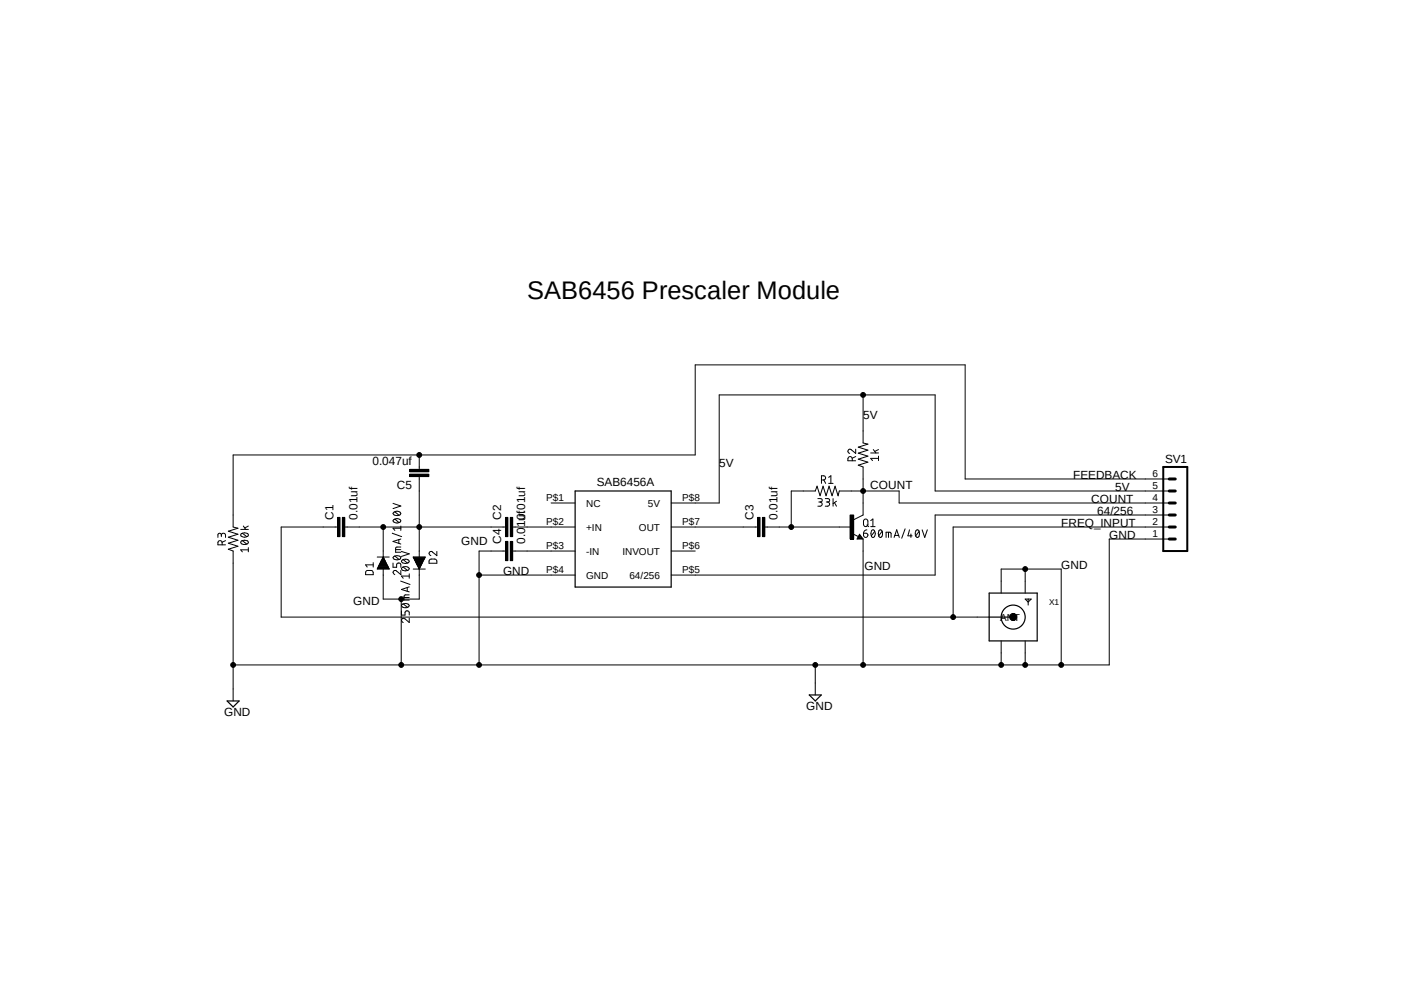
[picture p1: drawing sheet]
<svg xmlns="http://www.w3.org/2000/svg" width="297mm" height="210mm" viewBox="0 0 297 210" stroke-linecap="round" stroke-linejoin="round" font-family="sans-serif">
<path d="M45.2 57.7l206.6 94.4M251.8 57.7l-206.6 94.4" fill="none" stroke="#fff" stroke-width=".21"/>
<g fill="none" stroke="#000" stroke-width=".21">
<path d="M86.7 99.3h4v.5h-4zM88.7 96.2v3.1M180.3 97.5v-.5a.47 .47 0 0 0-.5-.4 .47 .47 0 0 0-.4 .4v.5h1.6M181 95v.9l-.9-.8a.43 .43 0 0 0-.7 .2 .43 .43 0 0 0 .3 .6M181 96.6l-.7 .3M182.6 83.5v10.2l1 .2-2 .7 2 .6-2 .6 2 .7-2 .6 2 .6-2 .7 1 .4v10.1l-2 1M184.2 95.8h1.6M184.7 95.1l.6 .7M185.8 96.9h-1.6l.4 .5M185.8 96.5v.9M185.8 95.1l-.7 .4M46.8 113.2a.45 .45 0 0 1 .5-.4 .45 .45 0 0 1 .4 .4v.5"/>
<path d="M46.8 113.5v-.6a.37 .37 0 0 0-.4-.1 .37 .37 0 0 0-.3 .3v.6M47 115.2l-.1-.6a.46 .46 0 0 0-.5-.2 .46 .46 0 0 0-.3 .4v.4h1.6M47.7 114.3l-.7 .4M50.9 112h1.6M51 114.5l.7-.2a.58 .58 0 0 1 .8 .6l-.8 .2a.58 .58 0 0 1-.7-.6zM51 112.9l.7-.2a.58 .58 0 0 1 .8 .7l-.2 .1a.96 .96 0 0 1-1.4-.3zM51.3 114.3l.9 .8M51.3 112.8l.9 .7M51.5 111.3l.5 .7M52.5 116.3h-1.6l.4 .4M52.5 115.8v.9M52.5 111.3l-.7 .4"/>
<path d="M71.4 109.4h.5v4.1h-.5zM71.4 111.5h-11.9v19h149.8M72.4 109.4h.5v4.1h-.5zM72.9 111.5h34M79 119v.9M79 119.5h-1.7l.4 .4M79.8 117.8h2.5M80 119.9h2.1M80.1 119.8h2M80.1 119.7h1.9M80.1 119.6h1.9M80.2 119.5h1.7"/>
<path d="M80.3 119.4h1.5M80.3 119.3h1.5M80.3 119.2h1.4M80.4 119.1h1.3M80.4 119h1.3M80.5 119h1.1M80.5 118.8h1.1M80.6 118.7h.9M80.6 118.6h.8M80.7 118.5h.7M80.8 118.4h.6M80.8 118.3h.5"/>
<path d="M80.9 118.2h.4M80.9 118.2h.3M80.9 118.1h.3M81 118h.2M81.1 111.5v6.3M81.1 117.8l1.2 2.6h-2.5zM83 112.8l2 .7M83.1 119.1v.9h.8v-.7l.3-.2a.4 .4 0 0 1 .6 .3v.6M83.1 106.5l1.7 .5-1.7 .6M83.2 117.8l.8-.3a.67 .67 0 0 1 .8 .4 .96 .96 0 0 1-1.7 0zM83.2 109.9h.2a.96 .96 0 0 1 1.4 .3 .96 .96 0 0 1-1.7 0zM83.2 108.4l.2-.1a.96 .96 0 0 1 1.4 .3 .96 .96 0 0 1-1.7 0z"/>
<path d="M83.5 117.6l.9 .7M83.5 109.8l.9 .7M83.5 108.2l.9 .8M83.7 116.2h1.1M84.4 114.1v.8M84.8 115.7h-.8l-.3 .3v.8h1.1M84.8 111.3v.9M84.8 114l-1.7 .5 1.7 .6M84.8 111.7h-1.7l.4 .5M84.9 116.6l1.7 .5-1.7 .6M85 118.5l.5-.2h.6l.5 .4a.96 .96 0 0 1-1.7 0zM85.3 119.9l.9 .7"/>
<path d="M85.3 118.4l.9 .7M86.7 100.3h4v.5h-4zM87.4 117.9l2.6-.1-1.3 2.6zM87.5 118h2.4M87.5 118.1h2.3M87.6 118.2h2.2M87.6 118.2h2.1M87.7 118.3h2M87.7 118.4h1.9M87.8 118.5h1.8M87.8 118.6h1.7M87.8 118.7h1.7"/>
<path d="M87.9 118.7h1.6M87.9 118.8h1.5M88 119h1.4M88 119h1.3M88.1 119.1h1.2M88.1 119.2h1.1M88.1 119.3h1.1M88.2 119.4h1M88.2 119.5h.9M88.3 119.5h.8M88.3 119.6h.7M88.3 119.7h.7"/>
<path d="M88.4 119.8h.5M88.5 119.9h.4M88.7 100.8v17M90.8 118.4a1.26 1.26 0 0 1 1.4-.1l.2 .4v.4h-1.6zM92.4 116.6v.9l-.9-.7a.44 .44 0 0 0-.7 .1 .44 .44 0 0 0 .3 .6M106.9 109.4h.5v4.1h-.5zM106.9 114.5h.5v4.1h-.5zM106.9 116.5h-5.6v24.1M107.9 109.4h.6v4.1h-.6zM107.9 114.5h.6v4.1h-.6zM108.5 111.5h13.2M108.5 116.5h13.2"/>
<path d="M116.6 106.4h5.1M142 111.5h18.3M142 116.5h5.1M160.3 109.4h.5v4.1h-.5zM161.3 109.4h.5v4.1h-.5zM161.8 111.5h18.3M173 105.5h.8a.37 .37 0 0 1 .1 .4 .37 .37 0 0 1-.3 .3h-.4M173.5 106.2a.45 .45 0 0 1 .4 .3 .45 .45 0 0 1-.2 .5l-.7 .1M173.8 101.5h.4a.46 .46 0 0 0 .4-.3 .46 .46 0 0 0-.1-.5l-.7-.1v1.6M174.3 101.5l.4 .7M174.6 105.5l.9 .1v.4l-.7 .2M175 106.2a.45 .45 0 0 1 .5 .3 .45 .45 0 0 1-.2 .5l-.7 .1"/>
<path d="M175.3 101l.5-.4v1.6M175.3 102.2h.9M176.2 105.5v1.6M176.5 106.3l.5 .8M177 106l-.8 .5M179.8 108.9h.8v5.1h-.8zM180.4 112.9l1.2 .6M181.8 113l.8 1h-1.3zM182.6 114v26.6M182.7 112.8h.7a.46 .46 0 0 1-.1 .8 .46 .46 0 0 1-.6-.4zM182.8 110a.46 .46 0 0 1 .5-.2 .46 .46 0 0 1 .3 .4v.7a.47 .47 0 0 1-.5 .5 .47 .47 0 0 1-.4-.5zM183.4 112.1a.72 .72 0 0 0-.7 .7"/>
<path d="M183.4 111l.4 .4M184.2 110.1l.5-.3v1.6M184.2 111.4h.9M184.5 112.1h.2a.93 .93 0 0 1 0 1.6 1.02 1.02 0 0 1-.2-1.6zM185 112.4l-.7 .9M186.1 112.1h.2a.98 .98 0 0 1 0 1.6 1.02 1.02 0 0 1-.2-1.6zM186.6 112.4l-.7 .9M187.5 113.7v-1.1h.9l.1 1.1M188 112.6v1.1M189.1 113.7l.6-1.6 .5 1.6M189.3 113.2h.8M191.5 111.8l-.7 2"/>
<path d="M192.4 112.1l-.3 1.2h.9M192.7 112.9v.8M193.9 112.1h.2a.93 .93 0 0 1 0 1.6 .98 .98 0 0 1-.2-1.6zM194.4 112.4l-.7 .9M195.1 112.1l.5 1.6 .6-1.6M247.4 111.5h-45.8v19M247.4 106.4h-57.2v-2.6h-12.7l-.2 1.1-.6-2.1-.7 2.1-.6-2.1-.6 2.1-.7-2.1-.6 2.1-.7-2.1-.3 1h-5.1v7.7M247.4 103.8h-49.6v-20.3h-45.7v22.9h-10.1M247.4 114h-12.7v26.6h-185.4M247.4 108.9h-49.6v12.7h-55.8M247.4 101.3h-43.2v-24.1h-57.1v19h-97.8v15.3l1 .2-2 .7 2 .6-2 .6 2 .7-2 .6 2 .6-2 .7 1 .3v31.8M77.4 120.9a1.3 1.3 0 0 1 1.3-.2l.3 .4v.4h-1.7z"/>
<path d="M79.8 120.3h2.5M79.9 120.2h2.4M79.9 120.1h2.3M80 120h2.2M81.1 120.4v6.3h7.6v-6.3M84.8 122.9l1.9 .7M84.8 120.6v.9l-.9-.7a.45 .45 0 0 0-.7 .1 .45 .45 0 0 0 .3 .6M84.9 126.7v13.9M84.9 129.2v.9h.8v-.7l.3-.2a.4 .4 0 0 1 .6 .3v.6M85 127.9l.8-.3a.56 .56 0 0 1 .7 .7l-.7 .2a.58 .58 0 0 1-.8-.6zM85 120.1l.5-.3h.6l.5 .5a.96 .96 0 0 1-1.7 0zM85.3 127.7l.9 .7"/>
<path d="M85.5 126.4h1.1M86.1 124.2v.9M86.6 130.8v.9l-.9-.8a.44 .44 0 0 0-.7 .1 .44 .44 0 0 0 .3 .7M86.6 125.8l-1 .1-.1 .2v.8h1.1M86.6 121.4v.9M86.6 124.1l-1.7 .6 1.7 .5M86.6 121.8h-1.7l.4 .5M87.4 120.4h2.6M88.5 120h.4M88.6 120.1h.2M88.6 120.2h.1M88.6 120.3h.1"/>
<path d="M101.3 121.6h20.4M211.8 125.4v-5h12.7v20.2M211.8 135.6v5M216.9 126.7h1.2l-.6 .6zM216.9 120.4v5M216.9 135.6v5M217.5 126.7v1.3M172.5 140.6v6.4"/>
<circle cx="88.7" cy="96.2" r=".51"/>
<circle cx="182.6" cy="83.5" r=".51"/>
<circle cx="81.1" cy="111.5" r=".51"/>
<circle cx="88.7" cy="111.5" r=".51"/>
<circle cx="167.4" cy="111.5" r=".51"/>
<circle cx="182.6" cy="103.8" r=".51"/>
<circle cx="84.9" cy="126.7" r=".51"/>
<circle cx="101.3" cy="121.6" r=".51"/>
<circle cx="201.6" cy="130.5" r=".51"/>
<circle cx="214.3" cy="130.5" r=".77"/>
<circle cx="216.9" cy="120.4" r=".51"/>
<circle cx="49.3" cy="140.6" r=".51"/>
<circle cx="84.9" cy="140.6" r=".51"/>
<circle cx="101.3" cy="140.6" r=".51"/>
<circle cx="172.5" cy="140.6" r=".51"/>
<circle cx="182.6" cy="140.6" r=".51"/>
<circle cx="211.8" cy="140.6" r=".51"/>
<circle cx="216.9" cy="140.6" r=".51"/>
<circle cx="224.5" cy="140.6" r=".51"/>
</g>
<g fill="#000">
<path d="M86.7 99.3h4v.5h-4z" fill-rule="evenodd"/>
<path d="M71.4 109.4h.5v4.1h-.5z" fill-rule="evenodd"/>
<path d="M72.4 109.4h.5v4.1h-.5z" fill-rule="evenodd"/>
<path d="M86.7 100.3h4v.5h-4z" fill-rule="evenodd"/>
<path d="M106.9 109.4h.5v4.1h-.5z" fill-rule="evenodd"/>
<path d="M106.9 114.5h.5v4.1h-.5z" fill-rule="evenodd"/>
<path d="M107.9 109.4h.6v4.1h-.6z" fill-rule="evenodd"/>
<path d="M107.9 114.5h.6v4.1h-.6z" fill-rule="evenodd"/>
<path d="M160.3 109.4h.5v4.1h-.5z" fill-rule="evenodd"/>
<path d="M161.3 109.4h.5v4.1h-.5z" fill-rule="evenodd"/>
<path d="M179.8 108.9h.8v5.1h-.8z" fill-rule="evenodd"/>
<circle cx="88.7" cy="96.2" r=".51"/>
<circle cx="182.6" cy="83.5" r=".51"/>
<circle cx="81.1" cy="111.5" r=".51"/>
<circle cx="88.7" cy="111.5" r=".51"/>
<circle cx="167.4" cy="111.5" r=".51"/>
<circle cx="182.6" cy="103.8" r=".51"/>
<circle cx="84.9" cy="126.7" r=".51"/>
<circle cx="101.3" cy="121.6" r=".51"/>
<circle cx="201.6" cy="130.5" r=".51"/>
<circle cx="214.3" cy="130.5" r=".77"/>
<circle cx="216.9" cy="120.4" r=".51"/>
<circle cx="49.3" cy="140.6" r=".51"/>
<circle cx="84.9" cy="140.6" r=".51"/>
<circle cx="101.3" cy="140.6" r=".51"/>
<circle cx="172.5" cy="140.6" r=".51"/>
<circle cx="182.6" cy="140.6" r=".51"/>
<circle cx="211.8" cy="140.6" r=".51"/>
<circle cx="216.9" cy="140.6" r=".51"/>
<circle cx="224.5" cy="140.6" r=".51"/>
</g>
<g fill="none" stroke="#000" stroke-width=".25">
<path d="M121.7 103.8h20.3v20.4h-20.3zM181.8 113.5l.1 .2h-.3l.2-.5 .5 .7h-.7M209.3 125.4h10.1v10.2h-10.1zM209.3 130.5h5M48 148.3h2.6l-1.3 1.2zM171.2 147h2.5l-1.2 1.3z"/>
<circle cx="214.3" cy="130.5" r="2.54"/>
</g>
<path d="M246.1 98.8h5.1v17.7h-5.1z" fill="none" stroke="#000" stroke-width=".42"/>
<path d="M247.4 108.9h1.2M247.4 111.5h1.2M247.4 114h1.2M247.4 103.8h1.2M247.4 106.4h1.2M247.4 101.3h1.2" fill="none" stroke="#000" stroke-width=".64"/>
<text font-size="5.4" x="111.5" y="63.2">SAB6456 Prescaler Module</text>
<g font-size="2.5">
<text x="182.6" y="88.6">5V</text>
<text x="78.8" y="98.4">0.047uf</text>
<text x="152.1" y="98.8">5V</text>
<text x="227" y="101.3">FEEDBACK</text>
<text x="246.5" y="98">SV1</text>
<text x="83.9" y="103.5">C5</text>
<text x="126.2" y="102.8">SAB6456A</text>
<text x="184.1" y="103.3">COUNT</text>
<text x="230.8" y="106.4">COUNT</text>
<text x="235.9" y="103.8">5V</text>
<text x="70.5" y="109.9" transform="rotate(-90 70.5 109.9)">C1</text>
<text x="75.6" y="109.9" transform="rotate(-90 75.6 109.9)">0.01uf</text>
<text x="106" y="109.9" transform="rotate(-90 106 109.9)">C2</text>
<text x="111.1" y="109.9" transform="rotate(-90 111.1 109.9)">0.01uf</text>
<text x="159.4" y="109.9" transform="rotate(-90 159.4 109.9)">C3</text>
<text x="164.5" y="109.9" transform="rotate(-90 164.5 109.9)">0.01uf</text>
<text x="224.5" y="111.5">FREQ_INPUT</text>
<text x="232.1" y="108.9">64/256</text>
<text x="97.6" y="115.3">GND</text>
<text x="106" y="115" transform="rotate(-90 106 115)">C4</text>
<text x="234.7" y="114">GND</text>
<text x="106.4" y="121.6">GND</text>
<text x="182.9" y="120.6">GND</text>
<text x="224.5" y="120.4">GND</text>
<text x="74.7" y="128">GND</text>
<text x="47.4" y="151.4">GND</text>
<text x="170.6" y="150.2">GND</text>
</g>
<g font-size="2.1">
<text x="243.8" y="101">6</text>
<text x="115.6" y="106">P$1</text>
<text x="124" y="107.1">NC</text>
<text x="137.1" y="107.1">5V</text>
<text x="144.3" y="106">P$8</text>
<text x="243.8" y="106">4</text>
<text x="243.8" y="103.5">5</text>
<text x="115.6" y="111.1">P$2</text>
<text x="124" y="112.2">+IN</text>
<text x="135.2" y="112.2">OUT</text>
<text x="144.3" y="111.1">P$7</text>
<text x="243.8" y="113.6">1</text>
<text x="243.8" y="111.1">2</text>
<text x="243.8" y="108.6">3</text>
<text x="115.6" y="116.2">P$3</text>
<text x="124" y="117.3">-IN</text>
<text x="131.7" y="117.3">INVOUT</text>
<text x="144.3" y="116.2">P$6</text>
<text x="115.6" y="121.2">P$4</text>
<text x="124" y="122.4">GND</text>
<text x="133.1" y="122.4">64/256</text>
<text x="144.3" y="121.2">P$5</text>
<text x="211.6" y="131.3">ANT</text>
</g>
<text font-size="1.8" x="222" y="128">X1</text>
</svg>
